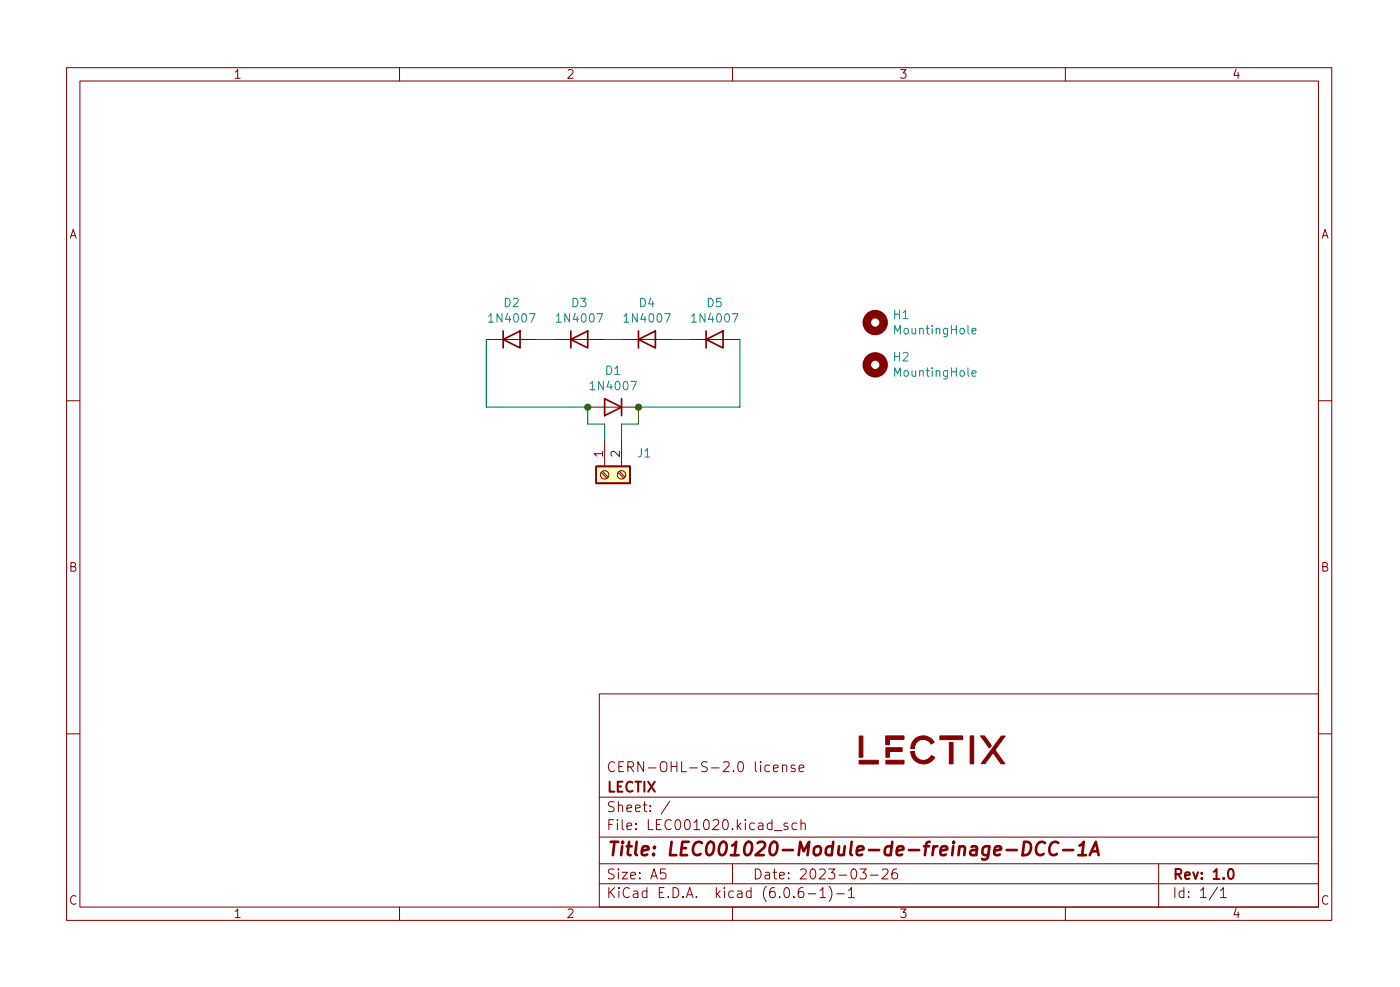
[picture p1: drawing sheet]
<svg xmlns="http://www.w3.org/2000/svg" width="210mm" height="148mm" viewBox="0 0 210 148" stroke-linecap="round" stroke-linejoin="round" font-family="sans-serif">
<g fill="none" stroke="#840000" stroke-width=".15">
<path d="M10 10.2h190v128h-190zM12 12.2h186v124h-186zM60 10.2v2M110 10.2v2M160 10.2v2M73 51h7.6M83.2 51h7.6M93.3 51h7.7M103.5 51h7.6M10 60.2h2M88.3 61.1h7.6M90.3 70.9l.8 .9"/>
<path d="M90.5 70.7l.8 .9M90.8 66.2v3.8M92.8 70.9l.9 .9M93 70.7l.9 .9M93.3 66.2v3.8M198 60.2h2M10 110.2h2M90 104.2h108v32h-108zM90 119.7h108M115.6 114.9l-.4-.1-.3 .3v.5l.1 .2h.6M116.2 115.3l.7-.1-.1-.3-.4-.1-.2 .3v.7h.6M117.5 115a.37 .37 0 0 1 .7 .1v.7"/>
<path d="M117.5 114.8v1M119.4 114.9l-.4-.1-.2 .3 .1 .2 .5 .1v.4h-.6M120 115.3l.7-.1v-.3l-.5-.1-.2 .3 .1 .7h.6M198 110.2h2M60 136.2v2M90 132.7h108M90 129.7h108M90 125.7h108M99.9 130.4h-.7v.8l.2-.2 .5 .1 .1 .2-.1 .5-.2 .1h-.3l-.2-.1M100.6 120.3l-1.3 1.9M110 136.2v2M110 129.7v3"/>
<path d="M116.3 124.7h1.1M118.3 123.6l-.4-.1-.2 .3 .1 .2 .5 .1v.4h-.6M119.7 123.6l-.5-.1-.3 .3v.5l.2 .2h.6M120.3 123.7a.37 .37 0 0 1 .6 .1v.7M120.3 123v1.5M120.6 133.2a.59 .59 0 0 0-.7 .7v.6l.1 .2h.4l.3-.1v-.5l-.1-.2-.4-.1-.3 .3M121.4 134.2h1.1M123.2 133.7l.4-.5v1.5M123.2 134.7h.8M124.5 133a1.72 1.72 0 0 1 0 2.3M125.7 134.2h1.1M127.4 133.7l.5-.5v1.5"/>
<path d="M127.4 134.7h.9M129.2 130.4h.9l-.5 .6a.41 .41 0 0 1 .5 .3v.4l-.2 .2h-.5l-.2-.1M130.7 131.4h1.2M132.5 130.6l.2-.2 .5 .1a.41 .41 0 0 1 .1 .6l-.9 .8h1M134.7 130.4a.59 .59 0 0 0-.8 .7v.6l.2 .2h.4l.2-.1 .1-.5-.1-.2-.5-.1-.3 .3M160 136.2v2M174 129.7v6.5M182.9 133.2l-1.3 1.9M183.3 133.7l.4-.5v1.5M183.3 134.7h.9"/>
<circle cx="90.8" cy="71.3" r=".63"/>
<circle cx="93.3" cy="71.3" r=".63"/>
</g>
<path d="M184.6 130.6l.3-.2a.94 .94 0 0 1 0 1.5h-.1a.91 .91 0 0 1-.2-1.3z" fill="none" stroke="#840000" stroke-width=".3"/>
<path d="M151.2 127.6h1.5M153.8 126.4h.5a.97 .97 0 0 1 .4 1.5 .9 .9 0 0 1-1.1 .5zM156.9 126.6a.8 .8 0 0 0-.8-.1 .8 .8 0 0 0-.5 .7 .76 .76 0 0 0 .1 .9 .76 .76 0 0 0 .9 .2l.1-.1M158.9 126.6a.8 .8 0 0 0-.8-.1 .8 .8 0 0 0-.5 .7 .76 .76 0 0 0 .1 .9 .76 .76 0 0 0 .9 .2l.1-.1M159.7 127.6h1.5M161.9 128.4h1.2M162.1 126.9l.7-.5-.3 2M163.7 128.4l.9-2 .4 2M163.9 127.8h1" fill="none" stroke="#840000" stroke-width=".4"/>
<path d="M89.5 70h5.1v2.6h-5.1z" fill="#ffffc2" stroke="#ffffc2" stroke-width=".15"/>
<path d="M75.6 51l2.5-1.3v2.5zM75.6 49.7v2.5M85.7 51l2.6-1.3v2.5zM85.7 49.7v2.5M90.8 59.9l2.5 1.2-2.5 1.3zM93.3 59.9v2.5M95.9 51l2.5-1.3v2.5zM95.9 49.7v2.5M106 51l2.6-1.3v2.5zM106 49.7v2.5M89.5 70h5.1v2.6h-5.1z" fill="none" stroke="#840000" stroke-width=".25"/>
<g fill="#840000" stroke="#840000" stroke-width=".15">
<path d="M129 110.5h.6v3.2h-.6z"/>
<path d="M129 114.1h2.9v.6h-2.9z"/>
<path d="M133 114.1h2.8v.6h-2.8z"/>
<path d="M142.6 111.5h.5v3.2h-.5z"/>
<path d="M141.1 110.5h3.5v.5h-3.5z"/>
<path d="M145.7 110.5h.5v4.2h-.5z"/>
<path d="M133 112.3h2.5v.5h-1.9v.9h-.6z"/>
<path d="M133 110.5h2.8v.5h-2.2v.8h-.6z"/>
<path d="M147.3 110.5h.5l.8 1a.41 .41 0 0 1 .2 .4 .41 .41 0 0 1-.2 .4z"/>
<path d="M137.3 111.1a1.9 1.9 0 0 1 2.8 0l.2 .3-.4 .3-.1-.1a1.28 1.28 0 0 0-1-.6h-.5a1.33 1.33 0 0 0-1 1.4h-.5v-.1a1.82 1.82 0 0 1 .5-1.2z"/>
<path d="M136.8 112.8h.5a1.32 1.32 0 0 0 2.1 1.2l.5-.6 .4 .2a.37 .37 0 0 1-.3 .6 1.91 1.91 0 0 1-2 .3 1.91 1.91 0 0 1-1.2-1.7z"/>
<path d="M150.4 110.5h.6l-1.6 2.1 1.5 2.1h-.6l-1.2-1.7-1.2 1.6h-.6z"/>
</g>
<g fill="none" stroke="#840000" stroke-width="1.3">
<circle cx="131.4" cy="48.4" r="1.27"/>
<circle cx="131.4" cy="54.8" r="1.27"/>
</g>
<path d="M146 49.7l.6-.1-.1-.2-.3-.1-.2 .2v.6h.5M146 56.1l.6-.2-.1-.2-.3-.1-.2 .2v.6h.5" fill="none" stroke="#008484" stroke-width=".15"/>
<path d="M73 51v10.1h15.3v2.6h2.5v2.5M80.6 51h2.6M90.8 51h2.5M101 51h2.5M111.1 51v10.1h-15.2v2.6h-2.6v2.5" fill="none" stroke="#008400" stroke-width=".15"/>
<g fill="#008400" stroke="#008400" stroke-width=".15">
<circle cx="88.3" cy="61.1" r=".46"/>
<circle cx="95.9" cy="61.1" r=".46"/>
</g>
<text font-size="2.8" fill="#840000" x="91" y="128.5">Title: LEC001020-Module-de-freinage-DCC-1A</text>
<g font-size="2.1" fill="#840000">
<text x="91" y="118.9">LECTIX</text>
<text x="91" y="115.9">CERN-OHL-S-2.0 license</text>
<text x="91" y="124.6">File: LEC001020.kicad_sch</text>
<text x="91" y="121.9">Sheet: /</text>
<text x="91" y="134.8">KiCad E.D.A. kicad (6.0.6-1)-1</text>
<text x="91" y="132">Size: A5</text>
<text x="113" y="132">Date: 2023-03-26</text>
<text x="176" y="132">Rev: 1.0</text>
<text x="176" y="134.8">Id: 1/1</text>
</g>
<g font-size="1.8" fill="#840000">
<text x="35" y="11.8">1</text>
<text x="85" y="11.8">2</text>
<text x="135" y="11.8">3</text>
<text x="185" y="11.8">4</text>
<text x="10.3" y="35.8">A</text>
<text x="198.4" y="35.8">A</text>
<text x="90.6" y="68.6" transform="rotate(-90 90.6 68.6)">1</text>
<text x="93.1" y="68.6" transform="rotate(-90 93.1 68.6)">2</text>
<text x="10.3" y="85.8">B</text>
<text x="198.4" y="85.8">B</text>
<text x="10.3" y="135.8">C</text>
<text x="35" y="137.8">1</text>
<text x="85" y="137.8">2</text>
<text x="135" y="137.8">3</text>
<text x="185" y="137.8">4</text>
<text x="198.4" y="135.8">C</text>
</g>
<g font-size="1.8" fill="#008484">
<text x="75.7" y="46.1">D2</text>
<text x="85.9" y="46.1">D3</text>
<text x="96" y="46.1">D4</text>
<text x="106.2" y="46.1">D5</text>
<text x="134.2" y="47.9">H1</text>
<text x="73.7" y="48.4">1N4007</text>
<text x="83.9" y="48.4">1N4007</text>
<text x="94.1" y="48.4">1N4007</text>
<text x="104.2" y="48.4">1N4007</text>
<text x="134.5" y="50.2">MountingHole</text>
<text x="89" y="58.6">1N4007</text>
<text x="90.9" y="56.3">D1</text>
<text x="134.2" y="54.2">H2</text>
<text x="134.5" y="56.5">MountingHole</text>
<text x="95.8" y="68.7">J1</text>
</g>
</svg>
